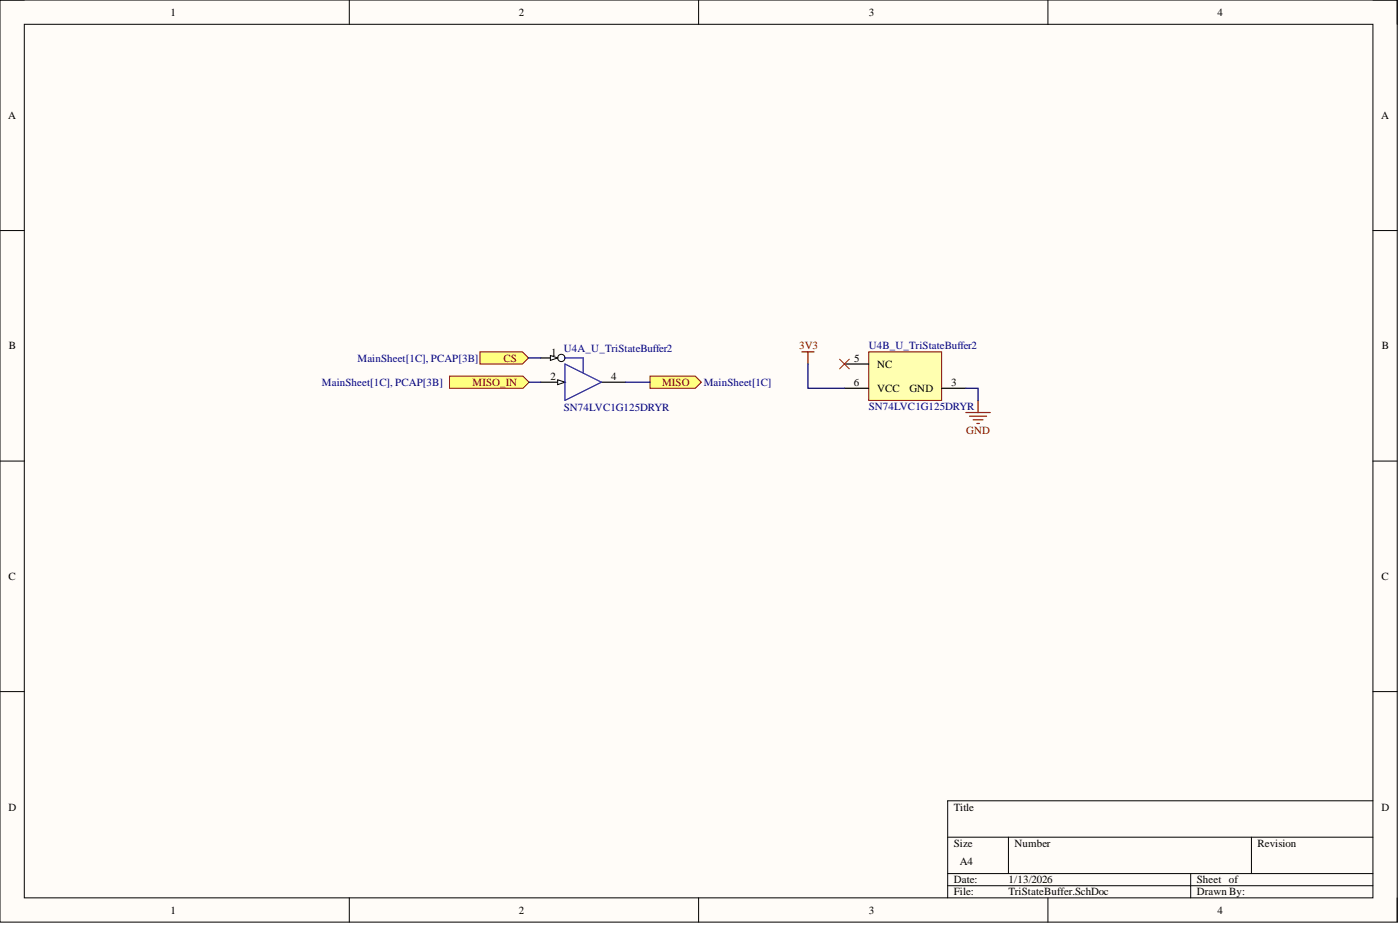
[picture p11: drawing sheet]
<svg xmlns="http://www.w3.org/2000/svg" width="292mm" height="193mm" viewBox="0 0 292 193" stroke-linecap="round" stroke-linejoin="round" font-family="sans-serif">
<path d="M0 0h291.5v192.4h-291.5z" fill-rule="evenodd" fill="#fffcf8"/>
<path d="M0 0h291.5v192.4h-291.5z" fill="none" stroke="#000" stroke-width=".21"/>
<path d="M5.1 5.1h281.4v182.2h-281.4z" fill-rule="evenodd" fill="#fffcf8"/>
<g fill="none" stroke="#000" stroke-width=".21">
<path d="M0 0h5.1M5.1 5.1h281.4v182.2h-281.4zM72.9 0v5.1M145.8 0v5.1M218.6 0v5.1M286.5 0h5v5.1M0 48.1h5.1M286.5 48.1h5M0 96.2h5.1M286.5 96.2h5M0 144.3h5.1M286.5 144.3h5"/>
<path d="M197.7 174.7h88.8M210.4 174.7v7.5M261.1 174.7v7.5M286.5 167.1h-88.8v20.2M72.9 187.3v5.1M145.8 187.3v5.1M197.7 182.2h88.8M197.7 184.8h88.8M218.6 187.3v5.1M248.4 182.2v5.1M291.5 187.3v5.1"/>
</g>
<path d="M167.3 73.4h2.5M168.6 73.4v2.5M201.5 86.1h5.1M202.3 86.8h3.5M203.1 87.6h2M203.8 88.3h.5M204.1 83.5v2.6" fill="none" stroke="#800000" stroke-width=".25"/>
<path d="M93.8 78.5h15.3l1.3 1.2-1.3 1.3h-15.3z" fill-rule="evenodd" fill="#ffff80"/>
<path d="M93.8 78.5h15.3l1.3 1.2-1.3 1.3h-15.3z" fill="none" stroke="#800000" stroke-width=".21"/>
<path d="M135.6 78.5h9.5l1.2 1.2-1.2 1.3h-9.5z" fill-rule="evenodd" fill="#ffff80"/>
<path d="M135.6 78.5h9.5l1.2 1.2-1.2 1.3h-9.5z" fill="none" stroke="#800000" stroke-width=".21"/>
<path d="M100.1 73.4h8.9l1.3 1.3-1.3 1.2h-8.9z" fill-rule="evenodd" fill="#ffff80"/>
<path d="M100.1 73.4h8.9l1.3 1.3-1.3 1.2h-8.9z" fill="none" stroke="#800000" stroke-width=".21"/>
<path d="M112.8 79.7h5.1M125.5 79.7h5.1" fill="none" stroke="#000" stroke-width=".25"/>
<path d="M116.4 79.2l1.5 .5-1.5 .5z" fill="#f8fcff"/>
<path d="M116.4 79.2l1.5 .5-1.5 .5z" fill="none" stroke="#000" stroke-width=".21"/>
<path d="M112.8 74.7h5.1" fill="none" stroke="#000" stroke-width=".25"/>
<circle cx="117.1" cy="74.7" r=".76" fill="#f8fcff"/>
<circle cx="117.1" cy="74.7" r=".76" fill="none" stroke="#000" stroke-width=".21"/>
<path d="M114.8 74.2l1.6 .5-1.6 .5z" fill="#f8fcff"/>
<path d="M114.8 74.2l1.6 .5-1.6 .5z" fill="none" stroke="#000" stroke-width=".21"/>
<path d="M117.9 75.9l7.6 3.8-7.6 3.8zM117.9 74.7h3.8v3" fill="none" stroke="#00f" stroke-width=".25"/>
<path d="M181.3 73.4h15.2v10.1h-15.2z" fill-rule="evenodd" fill="#ffffb0"/>
<path d="M181.3 73.4h15.2v10.1h-15.2z" fill="none" stroke="#800000" stroke-width=".21"/>
<path d="M176.2 75.9h5.1M176.2 81h5.1M196.5 81h5" fill="none" stroke="#000" stroke-width=".25"/>
<path d="M175.2 74.9l2 2.1M177.2 74.9l-2 2.1" fill="none" stroke="#f00" stroke-width=".21"/>
<path d="M110.3 74.7h2.5M110.4 79.7h2.4M130.6 79.7h5M168.6 75.9v5.1h7.6M201.5 81h2.6v2.5" fill="none" stroke="#000080" stroke-width=".25"/>
<g font-size="2.3">
<text x="35.6" y="3.3">1</text>
<text x="108.2" y="3.3">2</text>
<text x="181.3" y="3.3">3</text>
<text x="254" y="3.3">4</text>
<text x="1.7" y="24.8">A</text>
<text x="288.1" y="24.8">A</text>
<text x="1.9" y="72.9">B</text>
<text x="115" y="74.2">1</text>
<text x="178.2" y="75.4">5</text>
<text x="183" y="76.7">NC</text>
<text x="288.3" y="72.9">B</text>
<text x="114.8" y="79.2">2</text>
<text x="127.5" y="79.2">4</text>
<text x="178.1" y="80.5">6</text>
<text x="183" y="81.8">VCC</text>
<text x="189.8" y="81.8">GND</text>
<text x="198.5" y="80.5">3</text>
<text x="1.8" y="121">C</text>
<text x="288.2" y="121">C</text>
<text x="1.8" y="169.1">D</text>
<text x="199" y="169.1">Title</text>
<text x="288.2" y="169.1">D</text>
<text x="199" y="176.7">Size</text>
<text x="211.7" y="176.7">Number</text>
<text x="262.4" y="176.7">Revision</text>
<text x="199" y="184.3">Date:</text>
<text x="200.3" y="180.5">A4</text>
<text x="210.4" y="184.3">1/13/2026</text>
<text x="249.7" y="184.3">Sheet of</text>
<text x="35.6" y="190.6">1</text>
<text x="108.2" y="190.6">2</text>
<text x="181.3" y="190.6">3</text>
<text x="199" y="186.8">File:</text>
<text x="210.4" y="186.8">TriStateBuffer.SchDoc</text>
<text x="249.7" y="186.8">Drawn By:</text>
<text x="254" y="190.6">4</text>
</g>
<g font-size="2.3" fill="#000080">
<text x="74.6" y="75.4">MainSheet[1C], PCAP[3B]</text>
<text x="117.6" y="73.4">U4A_U_TriStateBuffer2</text>
<text x="181.3" y="72.9">U4B_U_TriStateBuffer2</text>
<text x="67.2" y="80.5">MainSheet[1C], PCAP[3B]</text>
<text x="146.9" y="80.5">MainSheet[1C]</text>
<text x="117.6" y="85.8">SN74LVC1G125DRYR</text>
<text x="181.3" y="85.6">SN74LVC1G125DRYR</text>
</g>
<g font-size="2.3" fill="#800000">
<text x="105" y="75.4">CS</text>
<text x="166.7" y="72.9">3V3</text>
<text x="98.6" y="80.5">MISO_IN</text>
<text x="138.2" y="80.5">MISO</text>
<text x="201.6" y="90.6">GND</text>
</g>
</svg>
